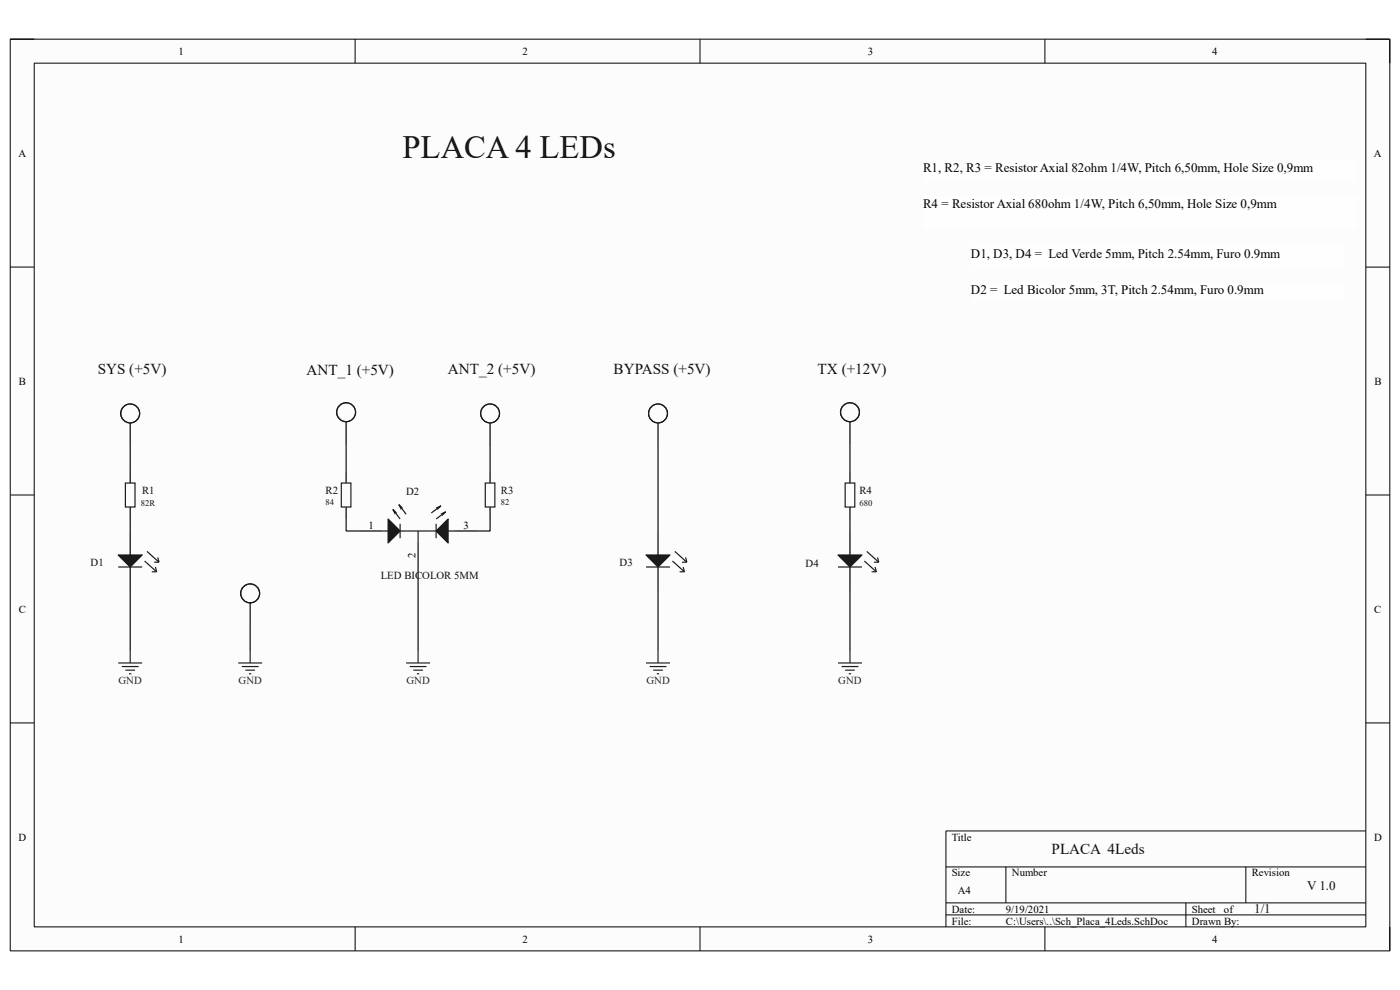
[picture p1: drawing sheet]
<svg xmlns="http://www.w3.org/2000/svg" width="297mm" height="210mm" viewBox="0 0 297 210" stroke-linecap="round" stroke-linejoin="round" font-family="sans-serif">
<path d="M2.2 8.3h292.7v193.4h-292.7z" fill-rule="evenodd" fill="#fcfcfc"/>
<path d="M2.2 8.3h292.7v193.4h-292.7z" fill="none" stroke="#000" stroke-width=".21"/>
<path d="M7.3 13.4h282.5v183.2h-282.5z" fill-rule="evenodd" fill="#fcfcfc"/>
<g fill="none" stroke="#000" stroke-width=".21">
<path d="M2.2 8.3h5.1M7.3 13.4h282.5v183.2h-282.5zM75.3 8.3v5.1M148.5 8.3v5.1M221.7 8.3v5.1M289.8 8.3h5.1v5.1M2.2 56.7h5.1M289.8 56.7h5.1M2.2 105h5.1M289.8 105h5.1M2.2 153.4h5.1M289.8 153.4h5.1"/>
<path d="M289.8 176.3h-89.1v20.3M75.3 196.6v5.1M148.5 196.6v5.1M200.7 183.9h89.1M200.7 191.5h89.1M200.7 194.1h89.1M213.4 183.9v7.6M221.7 196.6v5.1M251.6 191.5v5.1M264.3 183.9v7.6M294.9 196.6v5.1"/>
</g>
<path d="M195.8 34h91.9v4.6h-91.9z" fill-rule="evenodd" fill="#fefefe"/>
<path d="M195.8 34h91.9v4.6h-91.9z" fill="none" stroke="#fefefe" stroke-width=".21"/>
<path d="M27.6 138.1v2.5M139.6 138.1v2.5M25.1 140.6h5.1M25.8 141.4h3.6M26.6 142.2h2M27.4 142.9h.5M137.1 140.6h5M137.8 141.4h3.6M138.6 142.2h2M139.3 142.9h.6" fill="none" stroke="#262626" stroke-width=".25"/>
<path d="M195.8 41.6h91.9v6.9h-91.9z" fill-rule="evenodd" fill="#fefefe"/>
<path d="M195.8 41.6h91.9v6.9h-91.9z" fill="none" stroke="#fefefe" stroke-width=".21"/>
<path d="M206 52.3h78.9v4.1h-78.9z" fill-rule="evenodd" fill="#fefefe"/>
<path d="M206 52.3h78.9v4.1h-78.9z" fill="none" stroke="#fefefe" stroke-width=".21"/>
<path d="M206 60h78.9v4h-78.9z" fill-rule="evenodd" fill="#fefefe"/>
<path d="M206 60h78.9v4h-78.9z" fill="none" stroke="#fefefe" stroke-width=".21"/>
<path d="M88.7 138.1v2.5M180.3 138.1v2.5M86.2 140.6h5M86.9 141.4h3.6M87.7 142.2h2M88.4 142.9h.6M177.8 140.6h5.1M178.5 141.4h3.6M179.3 142.2h2M180.1 142.9h.5" fill="none" stroke="#262626" stroke-width=".25"/>
<path d="M27.6 99.9v2.6M73.4 99.9v2.6M104 99.9v2.6M180.3 99.9v2.6M27.6 107.6v2.5M73.4 107.6v2.5M76 112.6h5.1M88.7 115.2v5.1M96.3 112.6h5.1M104 107.6v2.5M180.3 107.6v2.5" fill="none" stroke="#000" stroke-width=".25"/>
<path d="M26.6 102.5h2v5.1h-2zM72.4 102.5h2v5.1h-2zM103 102.5h2v5.1h-2zM179.3 102.5h2v5.1h-2z" fill="none" stroke="#1c1c1c" stroke-width=".25"/>
<path d="M82.3 110.1l2.6 2.5-2.6 2.6z" fill="#1c1c1c"/>
<path d="M81.1 112.6h1.2M82.3 110.1l2.6 2.5-2.6 2.6zM83.4 108.1l.5 1M83.4 108.1l.7 .7M83.4 108.1l1.5 2M84.6 107l.5 1.1M84.6 107l.8 .8M84.6 107l1.6 2.1M84.9 111.1v3.1M84.9 112.6h1.3" fill="none" stroke="#1c1c1c" stroke-width=".25"/>
<path d="M92.5 112.6l2.6-2.5v5.1z" fill="#1c1c1c"/>
<g fill="none" stroke="#1c1c1c" stroke-width=".25">
<path d="M86.2 112.6h6.3M88.7 112.6v2.6M92.5 112.6l2.6-2.5v5.1zM92.5 111.1v3.1M93.5 107.3l-1 .5M93.5 107.3l-.7 .8M93.5 107.3l-2 1.5M94.6 108.6l-1.1 .5M94.6 108.6l-.8 .7M94.6 108.6l-2.1 1.5M95.1 112.6h1.2"/>
<circle cx="27.6" cy="87.7" r="2"/>
<circle cx="73.4" cy="87.5" r="2"/>
<circle cx="104" cy="87.7" r="2"/>
<circle cx="139.6" cy="87.7" r="2"/>
<circle cx="180.3" cy="87.5" r="2"/>
<circle cx="53.1" cy="125.9" r="2"/>
</g>
<path d="M27.6 89.7v5.1M73.4 89.5v5.1M104 89.7v5.1M139.6 89.7v5.1M180.3 89.5v5.1M27.6 112.6v5.1M27.6 120.3v5.1M53.1 127.9v5.1" fill="none" stroke="#000" stroke-width=".25"/>
<path d="M53.1 138.1v2.5M50.5 140.6h5.1M51.3 141.4h3.6M52.1 142.2h2M52.8 142.9h.5" fill="none" stroke="#262626" stroke-width=".25"/>
<path d="M25.1 117.7h5.1l-2.6 2.6z" fill="#1c1c1c"/>
<path d="M25.1 117.7h5.1l-2.6 2.6zM30.7 119l2.5 2.3M31.2 117l2.5 2.3M32.7 119.3h1M33.5 118.2l.2 1.1M25.1 120.3h5.1M32.2 121.3h1M33 120.3l.2 1" fill="none" stroke="#1c1c1c" stroke-width=".25"/>
<path d="M139.6 112.6v5.1M139.6 120.3v5.1" fill="none" stroke="#000" stroke-width=".25"/>
<path d="M137.1 117.7h5l-2.5 2.6z" fill="#1c1c1c"/>
<path d="M137.1 117.7h5l-2.5 2.6zM142.7 119l2.5 2.3M143.2 117l2.5 2.3M144.7 119.3h1M145.5 118.2l.2 1.1M137.1 120.3h5M144.2 121.3h1M144.9 120.3l.3 1" fill="none" stroke="#1c1c1c" stroke-width=".25"/>
<path d="M180.3 112.6v5.1M180.3 120.3v5.1" fill="none" stroke="#000" stroke-width=".25"/>
<path d="M177.8 117.7h5.1l-2.6 2.6z" fill="#1c1c1c"/>
<path d="M177.8 117.7h5.1l-2.6 2.6zM183.4 119l2.5 2.3M183.9 117l2.5 2.3M185.4 119.3h1M186.2 118.2l.2 1.1M177.8 120.3h5.1M184.9 121.3h1M185.7 120.3l.2 1" fill="none" stroke="#1c1c1c" stroke-width=".25"/>
<g fill="none" stroke="#0e0e0e" stroke-width=".25">
<path d="M27.6 94.8v5.1M73.4 94.6v5.3M104 94.8v5.1M139.6 94.8v17.8M180.3 94.6v5.3M27.6 110.1v2.5M73.4 110.1v2.5h2.6M104 110.1v2.5h-2.6M180.3 110.1v2.5M27.6 125.4v12.7M53.1 133v5.1M88.7 120.3v17.8"/>
<path d="M139.6 125.4v12.7M180.3 125.4v12.7"/>
</g>
<text font-size="6.9" fill="#0e0e0e" x="85.4" y="33.5">PLACA 4 LEDs</text>
<g font-size="3.2" fill="#0e0e0e">
<text x="20.7" y="79.4">SYS (+5V)</text>
<text x="65" y="79.6">ANT_1 (+5V)</text>
<text x="95" y="79.4">ANT_2 (+5V)</text>
<text x="130.2" y="79.4">BYPASS (+5V)</text>
<text x="173.4" y="79.4">TX (+12V)</text>
<text x="223.1" y="181.1">PLACA 4Leds</text>
</g>
<g font-size="2.8">
<text x="195.8" y="36.4">R1, R2, R3 = Resistor Axial 82ohm 1/4W, Pitch 6,50mm, Hole Size 0,9mm</text>
<text x="195.8" y="44.1">R4 = Resistor Axial 680ohm 1/4W, Pitch 6,50mm, Hole Size 0,9mm</text>
<text x="206" y="54.8">D1, D3, D4 = Led Verde 5mm, Pitch 2.54mm, Furo 0.9mm</text>
<text x="206" y="62.4">D2 = Led Bicolor 5mm, 3T, Pitch 2.54mm, Furo 0.9mm</text>
</g>
<g font-size="2.8" fill="#0e0e0e">
<text x="277.3" y="188.9">V 1.0</text>
<text x="266.1" y="193.7">1/1</text>
</g>
<g font-size="2.3">
<text x="37.9" y="11.6">1</text>
<text x="110.9" y="11.6">2</text>
<text x="184.1" y="11.6">3</text>
<text x="257.2" y="11.6">4</text>
<text x="3.9" y="33.2">A</text>
<text x="291.5" y="33.2">A</text>
<text x="4" y="81.6">B</text>
<text x="291.6" y="81.6">B</text>
<text x="78.1" y="112.1">1</text>
<text x="98.3" y="112.1">3</text>
<text x="88.2" y="118.3" transform="rotate(-90 88.2 118.3)">2</text>
<text x="4" y="130">C</text>
<text x="291.5" y="130">C</text>
<text x="3.9" y="178.3">D</text>
<text x="201.9" y="178.3">Title</text>
<text x="291.5" y="178.3">D</text>
<text x="201.9" y="185.9">Size</text>
<text x="214.7" y="185.9">Number</text>
<text x="265.5" y="185.9">Revision</text>
<text x="203.2" y="189.7">A4</text>
<text x="201.9" y="193.6">Date:</text>
<text x="201.9" y="196.1">File:</text>
<text x="213.4" y="193.6">9/19/2021</text>
<text x="213.4" y="196.1">C:\Users\..\Sch_Placa_4Leds.SchDoc</text>
<text x="252.8" y="196.1">Drawn By:</text>
<text x="252.9" y="193.6">Sheet</text>
<text x="259.7" y="193.6">of</text>
<text x="37.9" y="199.9">1</text>
<text x="110.9" y="199.9">2</text>
<text x="184.1" y="199.9">3</text>
<text x="257.2" y="199.9">4</text>
</g>
<g font-size="2.3" fill="#0e0e0e">
<text x="30.1" y="104.8">R1</text>
<text x="69.1" y="104.8">R2</text>
<text x="86.1" y="105">D2</text>
<text x="106.3" y="104.8">R3</text>
<text x="182.3" y="104.8">R4</text>
<text x="19.2" y="120">D1</text>
<text x="80.8" y="122.8">LED BICOLOR 5MM</text>
<text x="131.4" y="120">D3</text>
<text x="170.9" y="120.3">D4</text>
</g>
<g font-size="2.3" fill="#262626">
<text x="25.1" y="145.2">GND</text>
<text x="50.6" y="145.2">GND</text>
<text x="86.2" y="145.2">GND</text>
<text x="137.2" y="145.2">GND</text>
<text x="177.8" y="145.2">GND</text>
</g>
<g font-size="1.8" fill="#0e0e0e">
<text x="29.9" y="107.4">82R</text>
<text x="69.1" y="107.1">84</text>
<text x="106.3" y="107.1">82</text>
<text x="182.3" y="107.4">680</text>
</g>
</svg>
